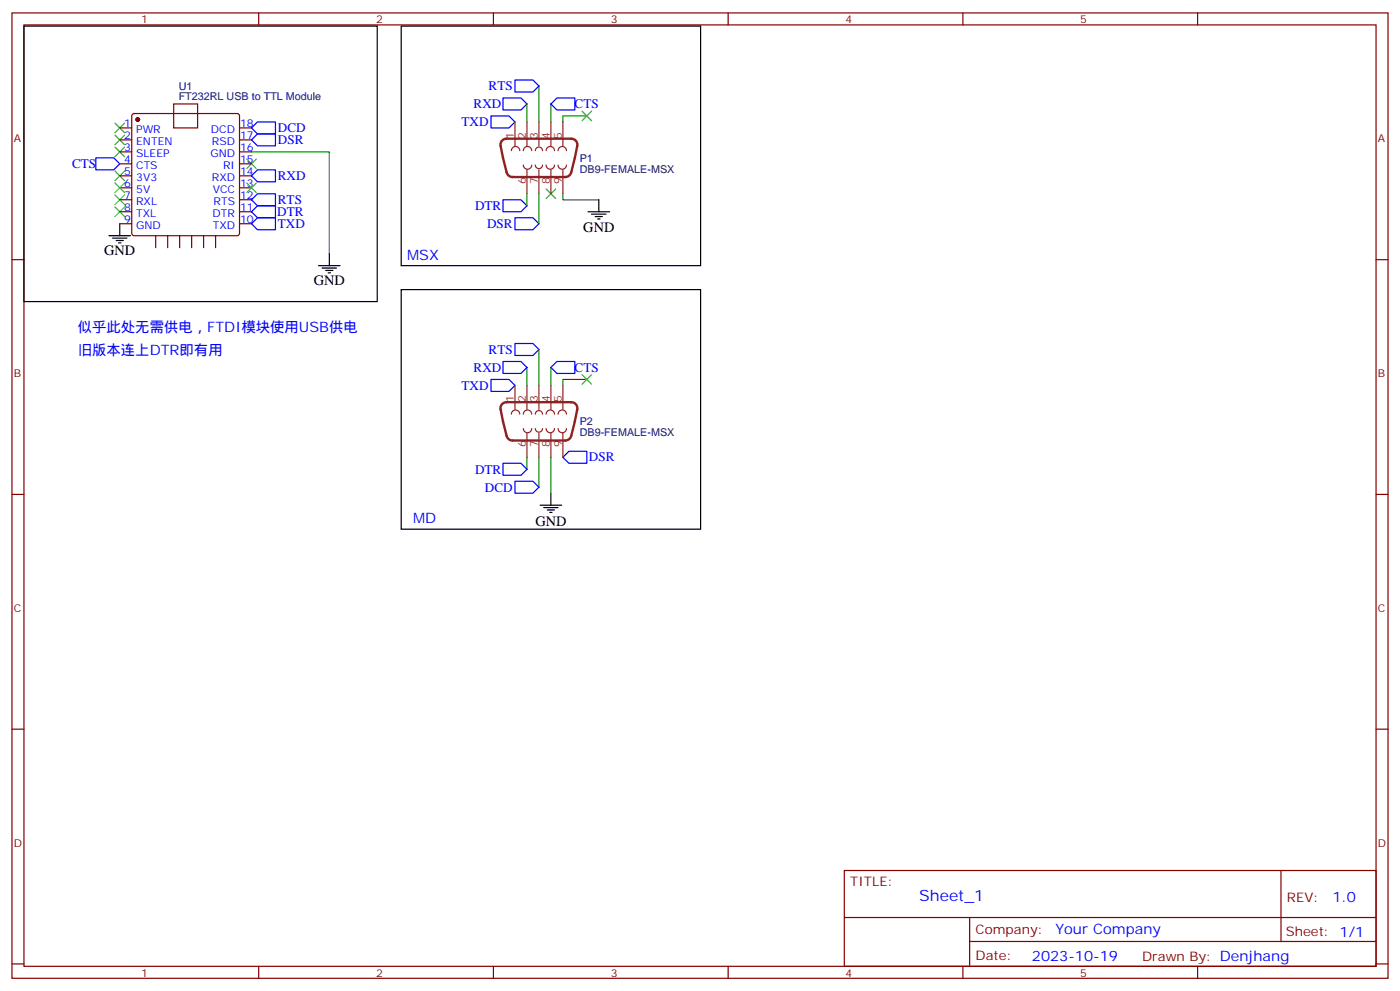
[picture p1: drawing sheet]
<svg xmlns="http://www.w3.org/2000/svg" width="412mm" height="292mm" viewBox="0 0 412 292" stroke-linecap="round" stroke-linejoin="round" font-family="sans-serif">
<g fill="none" stroke="#870000" stroke-width=".35">
<path d="M3.5 3.8h405.4v284.3h-405.4zM7.1 7.3h398.2v277.3h-398.2zM76.2 3.8v3.5M145.3 3.8v3.5M214.5 3.8v3.5M283.6 3.8v3.5M352.8 3.8v3.5M35.3 37.7h3.5M39 33.6l.5-.2h30.3l.5 .2 .3 .5v34.6l-.3 .5-.5 .2h-30.3l-.5-.2-.2-.5v-34.6zM51.2 30.6h7v7.1h-7zM70.6 37.7h3.5M35.3 41.2h3.5"/>
<path d="M35.3 44.7h3.5M35.3 48.3h3.5M35.3 51.8h3.5M35.3 55.3h3.5M35.3 58.8h3.5M70.6 41.2h3.5M70.6 44.7h3.5M70.6 48.3h3.5M70.6 51.8h3.5M70.6 55.3h3.5M70.6 58.8h3.5M3.5 76.5h3.6"/>
<path d="M35.3 62.4h3.5M35.3 65.9h3.5M45.9 69.4v3.6M49.4 69.4v3.6M52.9 69.4v3.6M56.4 69.4v3.6M60 69.4v3.6M63.5 69.4v3.6M70.6 62.4h3.5M70.6 65.9h3.5M405.3 76.5h3.6M3.5 145.6h3.6"/>
<path d="M405.3 145.6h3.6M3.5 214.8h3.6M405.3 214.8h3.6M248.7 256.4h156.6v28.2h-156.6zM377.3 256.4v20.9M248.7 270.2h156.5M285.6 277.3h119.6M285.6 270.2v14.2M3.5 283.9h3.6M76.2 284.6v3.5M145.3 284.6v3.5M214.5 284.6v3.5"/>
<path d="M283.6 284.6v3.5M352.8 284.6v3.5M405.3 283.9h3.6"/>
</g>
<g fill="none" stroke="#000" stroke-width=".35">
<path d="M7.1 7.7h104v81.1h-104zM118.2 7.7h88.2v70.5h-88.2zM176.4 58.8v3.6M32.1 69.4h6.4M33.2 70.1h4.2M34.2 70.8h2.1M34.9 71.5h.7M35.3 65.9v3.5M93.8 78.2h6.4M94.9 79h4.2M96 79.7h2.1M97 74.7v3.5"/>
<path d="M173.2 62.4h6.4M174.3 63.1h4.2M175.3 63.8h2.1M176 64.5h.7M96.7 80.4h.7M118.2 85.3h88.2v70.6h-88.2zM159.1 148.8h6.4M160.2 149.5h4.2M161.2 150.2h2.1M161.9 150.9h.7M162.3 145.3v3.5"/>
</g>
<g fill="none" stroke="#00f" stroke-width=".35">
<path d="M74.1 37.7l1.7-1.8h5.3v3.5h-5.3zM144.6 34.1h5.3l1.8 1.8-1.8 1.8h-5.3zM148.2 28.9h5.3l1.7 1.7-1.7 1.8h-5.3zM151.7 23.6h5.3l1.7 1.7-1.7 1.8h-5.3zM164 28.9h5.3v3.5h-5.3l-1.7-1.8zM28.2 46.5h5.3l1.8 1.8-1.8 1.7h-5.3zM74.1 58.8l1.7-1.7h5.3v3.5h-5.3zM74.1 41.2l1.7-1.8h5.3v3.6h-5.3zM75.8 50h5.3v3.6h-5.3l-1.7-1.8zM148.2 58.8h5.3l1.7 1.8-1.7 1.8h-5.3zM74.1 65.9l1.7-1.8h5.3v3.6h-5.3zM74.1 62.4l1.7-1.8h5.3v3.5h-5.3z"/>
<path d="M151.7 64.1h5.3l1.7 1.8-1.7 1.8h-5.3zM144.6 111.8h5.3l1.8 1.7-1.8 1.8h-5.3zM148.2 106.5h5.3l1.7 1.7-1.7 1.8h-5.3zM151.7 101.2h5.3l1.7 1.7-1.7 1.8h-5.3zM162.3 108.2l1.7-1.7h5.3v3.5h-5.3zM148.2 136.5h5.3l1.7 1.7-1.7 1.8h-5.3zM167.6 132.9h5.3v3.6h-5.3l-1.8-1.8zM151.7 141.7h5.3l1.7 1.8-1.7 1.8h-5.3z"/>
</g>
<g fill="none" stroke="#3c3" stroke-width=".35">
<path d="M33.9 39.8l2.8 2.8M33.9 36.3l2.8 2.8M36.7 39.8l-2.8 2.8M36.7 36.3l-2.8 2.8M171.4 32.7l2.9 2.9M174.3 32.7l-2.9 2.9M33.9 57.4l2.8 2.9M33.9 50.4l2.8 2.8M33.9 43.3l2.8 2.8M33.9 53.9l2.8 2.8M36.7 57.4l-2.8 2.9M36.7 50.4l-2.8 2.8"/>
<path d="M36.7 43.3l-2.8 2.8M36.7 53.9l-2.8 2.8M72.7 46.8l2.8 2.9M72.7 53.9l2.8 2.8M75.5 46.8l-2.8 2.9M75.5 53.9l-2.8 2.8M160.9 55.7l2.8 2.8M163.7 55.7l-2.8 2.8M33.9 61l2.8 2.8M36.7 61l-2.8 2.8M171.4 110.3l2.9 2.9M174.3 110.3l-2.9 2.9"/>
</g>
<g fill="none" stroke="#008700" stroke-width=".35">
<path d="M155.2 30.6v5.3M158.7 25.3v10.6M162.3 30.6v5.3M172.9 34.1h-7.1v1.8M74.1 44.7h22.9v30M155.2 57.1v3.5M158.7 57.1v8.8M165.8 57.1v1.7h10.6M155.2 108.2v5.3M158.7 102.9v10.6M162.3 108.2v5.3M172.9 111.8h-7.1v1.7"/>
<path d="M155.2 134.7v3.5M158.7 134.7v8.8M162.3 134.7v10.6"/>
</g>
<circle cx="40.6" cy="35.2" r=".53" fill="#870000" stroke="#870000" stroke-width=".35"/>
<g fill="none" stroke="#8c2424" stroke-width=".35">
<path d="M151.7 35.9v7.1M155.2 35.9v7.1M158.7 35.9v7.1M162.3 35.9v7.1M165.8 35.9v7.1M150.6 44.4a1.23 1.23 0 0 1 1.3-1.3 1.23 1.23 0 0 1 1.2 1.3M154.2 44.4a1.23 1.23 0 0 1 1.2-1.3 1.23 1.23 0 0 1 1.2 1.3M154.2 48.6a1.23 1.23 0 0 0 1.2 1.2 1.23 1.23 0 0 0 1.2-1.2M155.2 50v7.1M157.7 44.4a1.06 1.06 0 0 1 1.1-1.1 1.06 1.06 0 0 1 1 1.1M157.7 48.6a1.06 1.06 0 0 0 1.1 1.1 1.06 1.06 0 0 0 1-1.1M158.7 50v7.1"/>
<path d="M160.9 48.6a1.23 1.23 0 0 0 1.2 1.2 1.23 1.23 0 0 0 1.2-1.2M160.9 44.4a1.23 1.23 0 0 1 1.2-1.3 1.23 1.23 0 0 1 1.2 1.3M162.3 50v7.1M164.4 48.6a1.23 1.23 0 0 0 1.2 1.2 1.23 1.23 0 0 0 1.3-1.2M164.4 44.4a1.23 1.23 0 0 1 1.2-1.3 1.23 1.23 0 0 1 1.3 1.3M165.8 50v7.1M151.7 113.5v7.1M155.2 113.5v7.1M158.7 113.5v7.1M162.3 113.5v7.1M165.8 113.5v7.1M150.6 122a1.23 1.23 0 0 1 1.3-1.2 1.23 1.23 0 0 1 1.2 1.2"/>
<path d="M154.2 122a1.23 1.23 0 0 1 1.2-1.2 1.23 1.23 0 0 1 1.2 1.2M154.2 126.2a1.23 1.23 0 0 0 1.2 1.3 1.23 1.23 0 0 0 1.2-1.3M155.2 127.6v7.1M157.7 122a1.06 1.06 0 0 1 1.1-1.1 1.06 1.06 0 0 1 1 1.1M157.7 126.2a1.06 1.06 0 0 0 1.1 1.1 1.06 1.06 0 0 0 1-1.1M158.7 127.6v7.1M160.9 126.2a1.23 1.23 0 0 0 1.2 1.3 1.23 1.23 0 0 0 1.2-1.3M160.9 122a1.23 1.23 0 0 1 1.2-1.2 1.23 1.23 0 0 1 1.2 1.2M162.3 127.6v7.1M164.4 126.2a1.23 1.23 0 0 0 1.2 1.3 1.23 1.23 0 0 0 1.3-1.3M164.4 122a1.23 1.23 0 0 1 1.2-1.2 1.23 1.23 0 0 1 1.3 1.2M165.8 127.6v7.1"/>
</g>
<path d="M148 41.3l1.2-.4h19.1a1.77 1.77 0 0 1 1.7 2.1l-1.7 7.7a1.8 1.8 0 0 1-1.8 1.4h-15.5a1.8 1.8 0 0 1-1.8-1.4l-1.8-7.9 .1-.7zM148 119l1.2-.5h19.1a1.77 1.77 0 0 1 1.7 2.1l-1.7 7.7a1.8 1.8 0 0 1-1.8 1.5h-15.5a1.8 1.8 0 0 1-1.8-1.5l-1.8-7.9 .1-.7z" fill="none" stroke="#8c2424" stroke-width=".71"/>
<text font-size="4.6" fill="#00f" x="270.8" y="265.4">Sheet_1</text>
<g font-size="4.2">
<text x="171.8" y="68.5">GND</text>
<text x="30.7" y="75.1">GND</text>
<text x="92.4" y="83.9">GND</text>
<text x="157.7" y="154.9">GND</text>
</g>
<g font-size="4.2" fill="#00f">
<text x="119.9" y="76.5">MSX</text>
<text x="22.9" y="97.6">似乎此处无需供电，FTDI模块使用USB供电</text>
<text x="22.9" y="104.7">旧版本连上DTR即有用</text>
<text x="121.7" y="154.1">MD</text>
<text x="392.5" y="265.7">1.0</text>
<text x="310.9" y="275.2">Your Company</text>
<text x="304" y="283">2023-10-19</text>
</g>
<g font-size="3.9" fill="#00f">
<text x="143.9" y="26.6">RTS</text>
<text x="139.5" y="31.9">RXD</text>
<text x="169.2" y="31.9">CTS</text>
<text x="81.8" y="39">DCD</text>
<text x="136" y="37.2">TXD</text>
<text x="81.8" y="42.5">DSR</text>
<text x="21.2" y="49.5">CTS</text>
<text x="81.8" y="53.1">RXD</text>
<text x="81.6" y="63.6">DTR</text>
<text x="81.8" y="60.1">RTS</text>
<text x="139.9" y="61.9">DTR</text>
<text x="81.8" y="67.2">TXD</text>
<text x="143.5" y="67.2">DSR</text>
<text x="143.9" y="104.2">RTS</text>
<text x="139.5" y="109.5">RXD</text>
<text x="169.2" y="109.5">CTS</text>
<text x="136" y="114.8">TXD</text>
<text x="173.5" y="135.9">DSR</text>
<text x="139.9" y="139.5">DTR</text>
<text x="142.8" y="144.8">DCD</text>
</g>
<g font-size="3.9" fill="#800">
<text x="250.5" y="261">TITLE:</text>
<text x="379.1" y="265.7">REV:</text>
<text x="287.4" y="275.2">Company:</text>
<text x="378.7" y="275.8">Sheet: 1/1</text>
<text x="287.4" y="282.9">Date:</text>
<text x="336.4" y="282.9">Drawn By: Denjhang</text>
</g>
<g font-size="3.2" fill="#800">
<text x="41.6" y="6.8">1</text>
<text x="110.8" y="6.8">2</text>
<text x="179.9" y="6.8">3</text>
<text x="249.1" y="6.8">4</text>
<text x="318.2" y="6.8">5</text>
<text x="4.1" y="41.9">A</text>
<text x="405.9" y="41.9">A</text>
<text x="4.1" y="111.1">B</text>
<text x="405.9" y="111.1">B</text>
<text x="4.1" y="180.2">C</text>
<text x="405.9" y="180.2">C</text>
<text x="4.1" y="249.3">D</text>
<text x="405.9" y="249.3">D</text>
<text x="41.6" y="287.6">1</text>
<text x="110.8" y="287.6">2</text>
<text x="179.9" y="287.6">3</text>
<text x="249.1" y="287.6">4</text>
<text x="318.2" y="287.6">5</text>
</g>
<g font-size="3.2" fill="#000080">
<text x="52.6" y="29.6">FT232RL USB to TTL Module</text>
<text x="52.6" y="26.4">U1</text>
<text x="170.8" y="47.6">P1</text>
<text x="170.8" y="50.8">DB9-FEMALE-MSX</text>
<text x="170.8" y="125.3">P2</text>
<text x="170.8" y="128.5">DB9-FEMALE-MSX</text>
</g>
<g font-size="3.2" fill="#00f">
<text x="36.6" y="40.9">2</text>
<text x="36.6" y="37.3">1</text>
<text x="40.1" y="39.1">PWR</text>
<text x="62.1" y="39.1">DCD</text>
<text x="70.7" y="37.3">18</text>
<text x="70.7" y="40.9">17</text>
<text x="36.6" y="47.9">4</text>
<text x="36.6" y="44.4">3</text>
<text x="40.1" y="46.1">SLEEP</text>
<text x="40.1" y="42.6">ENTEN</text>
<text x="62" y="46.1">GND</text>
<text x="62.4" y="42.6">RSD</text>
<text x="70.7" y="44.4">16</text>
<text x="70.7" y="47.9">15</text>
<text x="36.6" y="51.4">5</text>
<text x="40.1" y="53.2">3V3</text>
<text x="40.1" y="49.7">CTS</text>
<text x="62.4" y="53.2">RXD</text>
<text x="65.7" y="49.7">RI</text>
<text x="70.7" y="51.4">14</text>
<text x="36.6" y="58.5">7</text>
<text x="36.6" y="55">6</text>
<text x="40.1" y="56.7">5V</text>
<text x="62.6" y="56.7">VCC</text>
<text x="70.7" y="55">13</text>
<text x="70.7" y="58.5">12</text>
<text x="36.6" y="65.5">9</text>
<text x="36.6" y="62">8</text>
<text x="40.1" y="63.8">TXL</text>
<text x="40.1" y="60.3">RXL</text>
<text x="62.6" y="63.8">DTR</text>
<text x="62.9" y="60.3">RTS</text>
<text x="70.7" y="62">11</text>
<text x="70.7" y="65.5">10</text>
<text x="40.1" y="67.3">GND</text>
<text x="62.7" y="67.3">TXD</text>
</g>
<g font-size="3.2" fill="#8d2323">
<text x="151.3" y="40.9" transform="rotate(-90 151.3 40.9)">1</text>
<text x="154.9" y="40.9" transform="rotate(-90 154.9 40.9)">2</text>
<text x="158.4" y="40.9" transform="rotate(-90 158.4 40.9)">3</text>
<text x="161.9" y="40.9" transform="rotate(-90 161.9 40.9)">4</text>
<text x="165.5" y="40.9" transform="rotate(-90 165.5 40.9)">5</text>
<text x="154.9" y="54.2" transform="rotate(-90 154.9 54.2)">6</text>
<text x="158.4" y="54.2" transform="rotate(-90 158.4 54.2)">7</text>
<text x="161.9" y="54.2" transform="rotate(-90 161.9 54.2)">8</text>
<text x="165.5" y="54.2" transform="rotate(-90 165.5 54.2)">9</text>
<text x="151.3" y="118.5" transform="rotate(-90 151.3 118.5)">1</text>
<text x="154.9" y="118.5" transform="rotate(-90 154.9 118.5)">2</text>
<text x="158.4" y="118.5" transform="rotate(-90 158.4 118.5)">3</text>
<text x="161.9" y="118.5" transform="rotate(-90 161.9 118.5)">4</text>
<text x="165.5" y="118.5" transform="rotate(-90 165.5 118.5)">5</text>
<text x="154.9" y="131.8" transform="rotate(-90 154.9 131.8)">6</text>
<text x="158.4" y="131.8" transform="rotate(-90 158.4 131.8)">7</text>
<text x="161.9" y="131.8" transform="rotate(-90 161.9 131.8)">8</text>
<text x="165.5" y="131.8" transform="rotate(-90 165.5 131.8)">9</text>
</g>
</svg>
